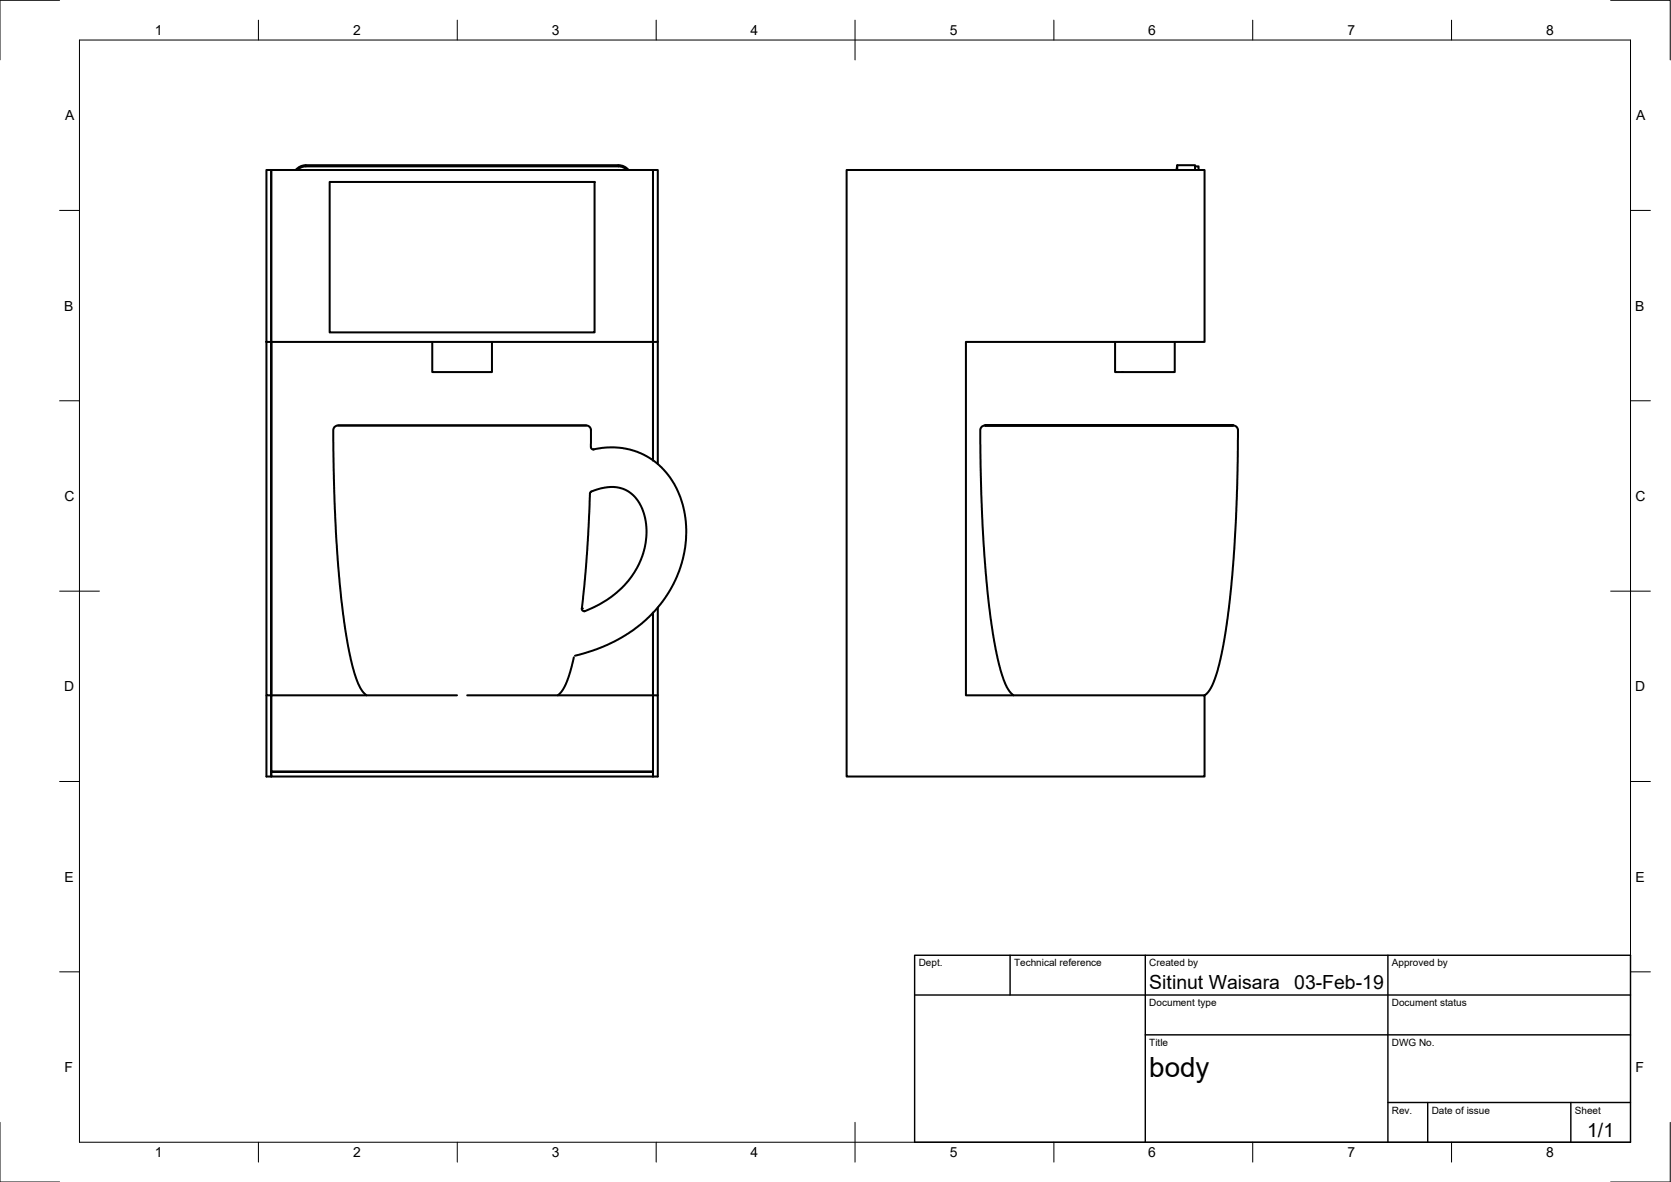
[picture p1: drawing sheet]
<svg xmlns="http://www.w3.org/2000/svg" width="420mm" height="297mm" viewBox="0 0 420 297" stroke-linecap="round" stroke-linejoin="round" font-family="sans-serif">
<!-- layer: Visible -->
<circle cx="146.3" cy="152.9" r=".25" fill="#000"/>
<g fill="none" stroke="#000" stroke-width=".51">
<path d="M67 42.7h1.2v43.2h-1.2zM68.2 42.7h96v43.2h-96zM74.4 42.7l1.1-.9 1.4-.3h78.6l1.4 .3 1.1 .9M74.8 42.7l.7-.6 1.4-.3h78.6l.9 .2 1.2 .7M82.9 45.7h66.6v37.8h-66.6zM164.2 42.7h1.2v43.2h-1.2zM212.9 42.7h90v43.2h-60v88.8h60v20.4h-90zM295.8 42.7l.2-1.2v1.2M296 41.5h4.5v1.2M300.5 41.8h.9v.9M67 85.9v88.8h1.2v20.4h-1.2v-20.4M68.2 85.9v88.8v-88.8"/>
<path d="M68.2 85.9v88.8M108.7 85.9v7.6h15v-7.6M164.2 85.9v29.8M165.4 85.9v30.7M280.4 85.9v7.6h15v-7.6M85 106.9h62.4M149.2 113l2.3-.4 2.9-.2 4 .6 2 .6 2.1 1 2.2 1.4 1.7 1.5 2.6 3.3 1.2 2.1 1 2.3 .7 2.4 .5 2.8 .2 2.5-.2 3.2-.9 5.2-1.8 4.6-2.7 4.8-3.3 3.8-4.3 3.7-4.1 2.6-5.4 2.4-5.3 1.6M149.3 112.9l-.5-.1-.2-.4-.1-4.7-.5-.6-.6-.2h-62.5l-.8 .4-.3 .7v3l.4 16.7 .7 13.4 1 10 1.2 8.6 1.4 7.3 1.6 4.9 1 1.8 1.1 1M247.7 106.9l-.7 .3-.5 .6v6l.5 17.8 1.3 17.2 1.4 10.5 1.4 7.4 1.8 5.4 .9 1.6 1 1M310.1 106.9h-62.4h62.5l.8 .4 .3 .7v4.9l-.5 17.2-.8 13-1.1 10.2-1.3 8.6-1.4 6.4-1.7 4.6-.7 1-.9 .9M148.6 123.6l2.8-.9 2.9-.3 2.3 .4 1.8 1 1.8 1.8 1.3 2.3 .8 3 .3 3.2-.4 3.1-1 3.3-1.4 2.9-1.9 2.6-1.8 2-2.6 2.1-2.9 1.8-3.6 1.7M148.7 123.5l-.4 .5-.7 15.1-1.3 13.9 .2 .5 .6 .1"/>
<path d="M164.2 154v20.7M165.4 152.7v22M114.9 174.7h-46.7v19.2h96v1.2h-96v-1.2h96v-19.2h-46.7M144.3 165.2l-.9 3.7-1.1 2.9-1.1 2-1 .9M164.2 174.7h1.2v20.4h-1.2z"/>
</g>
<!-- layer: Border -->
<g fill="none" stroke="#000" stroke-width=".25">
<path d="M15 .1h-15v15M20 10.1h390v276.9h-390zM65 5.1v5M115 5.1v5M165 5.1v5M215 5.1v10M265 5.1v5M315 5.1v5M365 5.1v5M405 .1h15v15M15 52.9h5M410 52.9h5"/>
<path d="M15 100.7h5M410 100.7h5M15 148.6h10M405 148.6h10M15 196.4h5M410 196.4h5M15 244.2h5M410 244.2h5M0 282.1v14.9h15M65 287v5M115 287v5M165 287v5"/>
<path d="M215 282.1v9.9M265 287v5M315 287v5M365 287v5M420 282.1v14.9h-15"/>
</g>
<!-- layer: TitleBlock -->
<path d="M230 240.1h180v46.9h-180zM230 250h180M254 240.1v9.9M288 240.1v46.9M349 240.1v46.9M288 260.1h122M349 277.1h61M359 277.1v9.9M395 277.1v9.9" fill="none" stroke="#000" stroke-width=".36"/>
<text font-size="7" x="289" y="270.6">body</text>
<g font-size="4.9">
<text x="289" y="248.5">Sitinut Waisara</text>
<text x="325.4" y="248.5">03-Feb-19</text>
<text x="399.1" y="285.7">1/1</text>
</g>
<g font-size="3.5">
<text x="39" y="8.8">1</text>
<text x="88.8" y="8.8">2</text>
<text x="138.8" y="8.8">3</text>
<text x="188.7" y="8.8">4</text>
<text x="238.8" y="8.8">5</text>
<text x="288.7" y="8.8">6</text>
<text x="338.8" y="8.8">7</text>
<text x="388.8" y="8.8">8</text>
<text x="16.4" y="30.2">A</text>
<text x="411.4" y="30.2">A</text>
<text x="16.2" y="78">B</text>
<text x="411.2" y="78">B</text>
<text x="16.2" y="125.9">C</text>
<text x="411.2" y="125.9">C</text>
<text x="16.2" y="173.7">D</text>
<text x="411.2" y="173.7">D</text>
<text x="16.2" y="221.6">E</text>
<text x="411.2" y="221.6">E</text>
<text x="16.2" y="269.4">F</text>
<text x="411.2" y="269.4">F</text>
<text x="39" y="290.8">1</text>
<text x="88.8" y="290.8">2</text>
<text x="138.8" y="290.8">3</text>
<text x="188.7" y="290.8">4</text>
<text x="238.8" y="290.8">5</text>
<text x="288.7" y="290.8">6</text>
<text x="338.8" y="290.8">7</text>
<text x="388.8" y="290.8">8</text>
</g>
<g font-size="2.5">
<text x="231" y="242.9">Dept.</text>
<text x="255" y="242.9">Technical reference</text>
<text x="289" y="242.9">Created by</text>
<text x="350" y="242.9">Approved by</text>
<text x="289" y="252.8">Document type</text>
<text x="350" y="252.8">Document status</text>
<text x="289" y="262.9">Title</text>
<text x="350" y="262.9">DWG No.</text>
<text x="350" y="279.9">Rev.</text>
<text x="360" y="279.9">Date of issue</text>
<text x="396" y="279.9">Sheet</text>
</g>
</svg>
